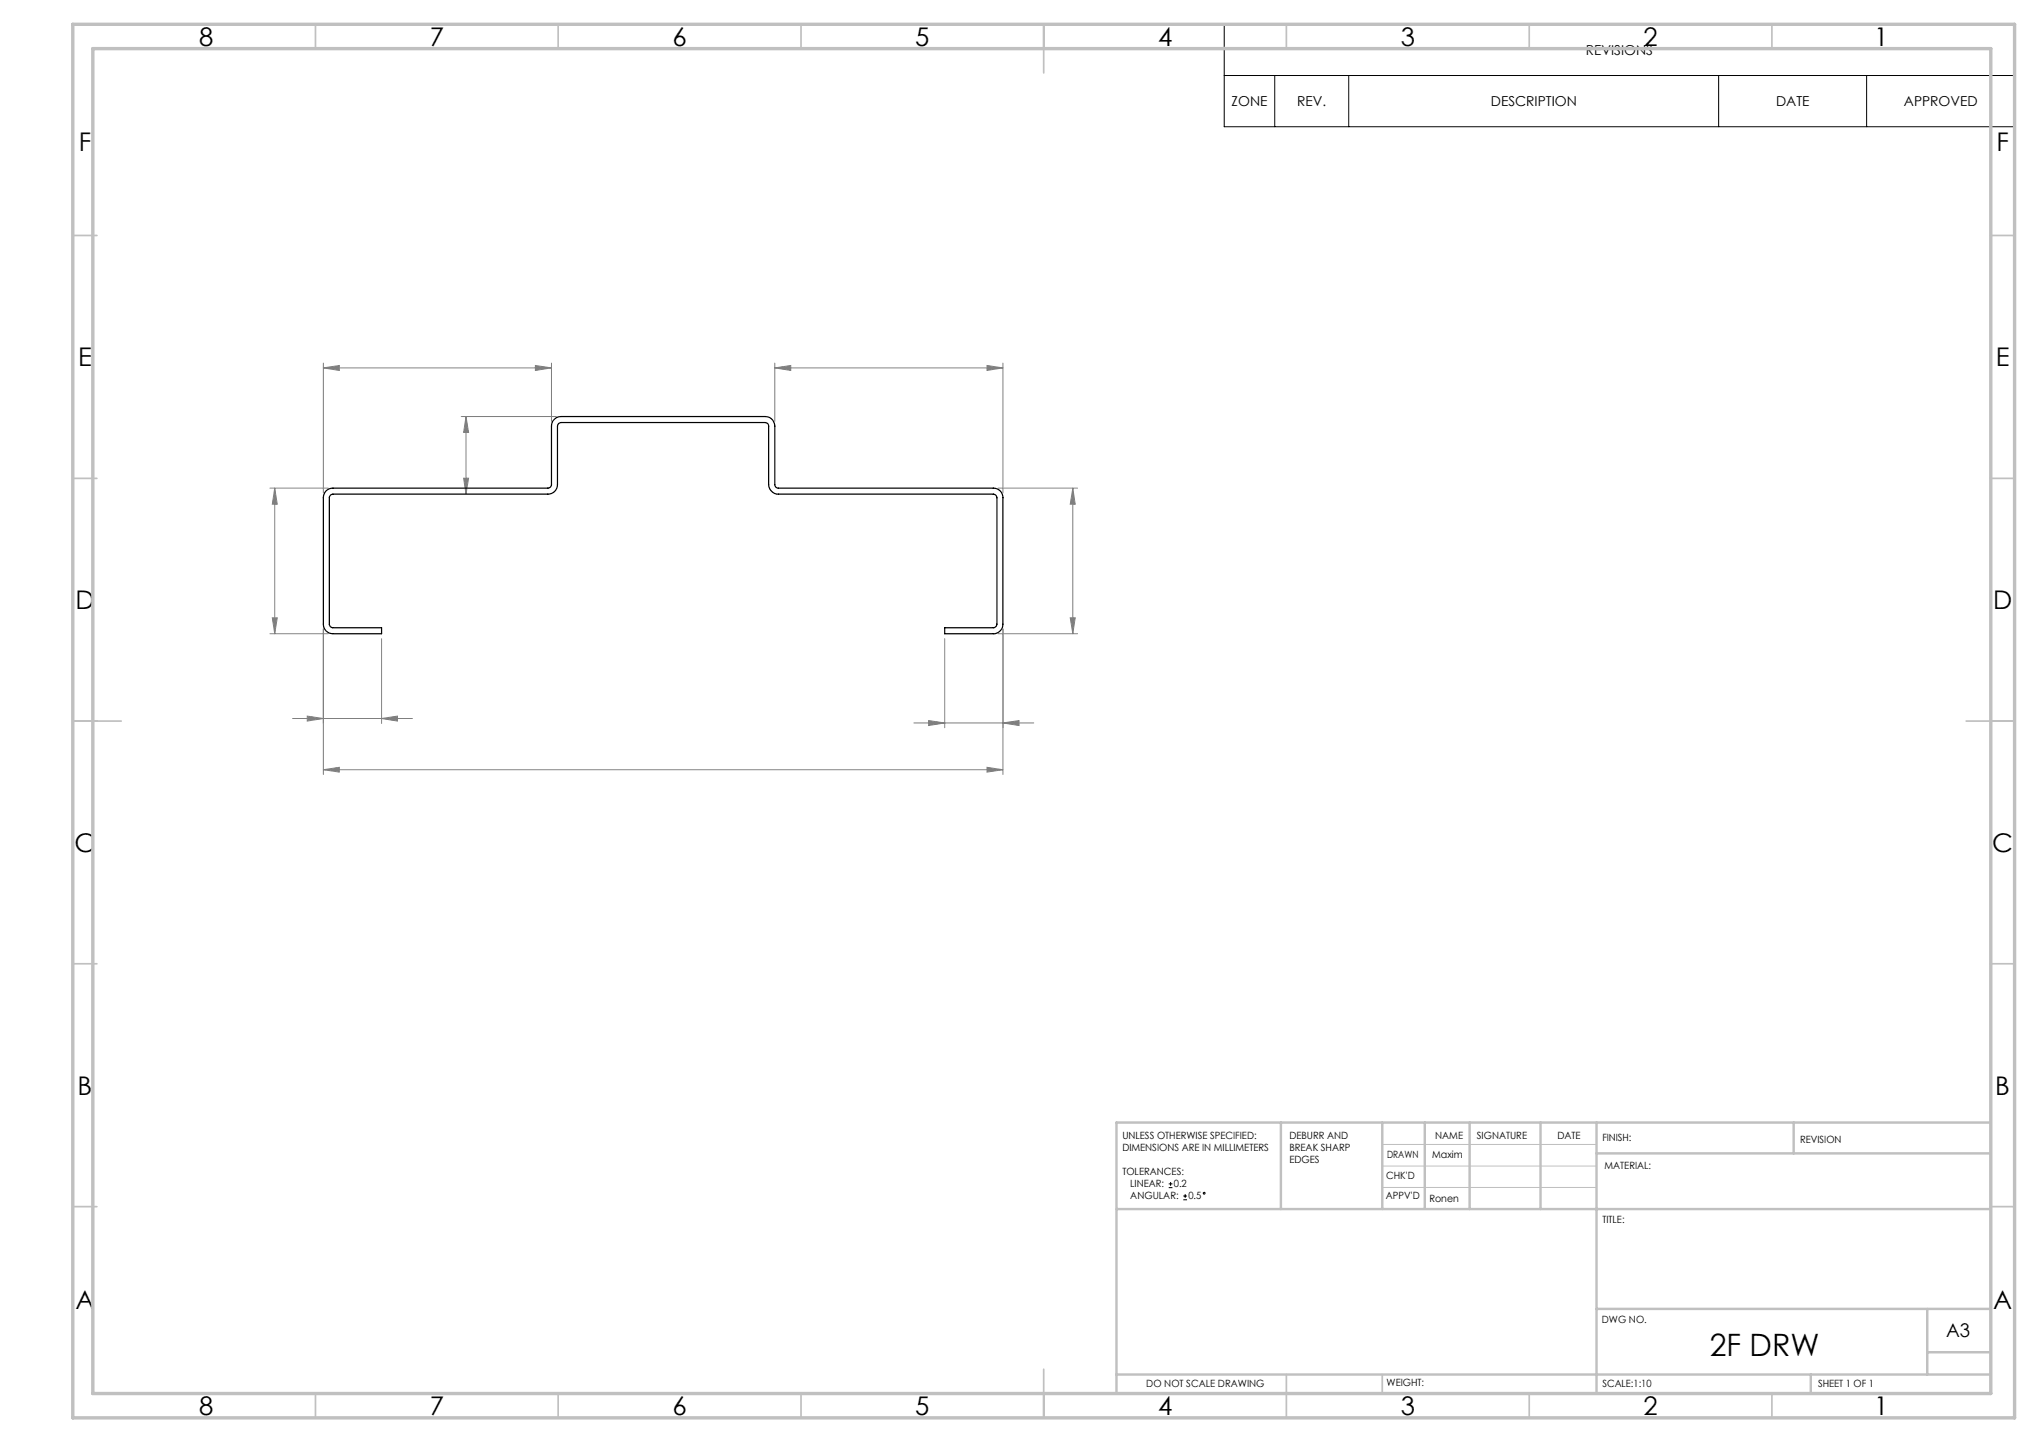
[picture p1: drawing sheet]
<svg xmlns="http://www.w3.org/2000/svg" width="420mm" height="297mm" viewBox="0 0 420 297" stroke-linecap="round" stroke-linejoin="round" font-family="sans-serif">
<g fill="none" stroke="#000" stroke-width=".21">
<path d="M252.2 5h162.8v21.1h-162.8zM252.2 15.6h162.8M262.6 15.6v10.5M277.8 15.6v10.5M354 15.6v10.5M384.5 15.6v10.5M240.7 244.6h.8M240.7 243.8h.8M241.1 243.4v.8M243.7 247.1h.8M243.7 246.3h.8M244.1 246v.7"/>
<circle cx="248.1" cy="245.8" r=".19"/>
</g>
<g fill="none" stroke="#808080" stroke-width=".21">
<path d="M66.6 75.8l3.3-.5v1zM66.6 74.8v26.7M66.6 75.8h47M110.3 75.3l3.3 .5-3.3 .5zM113.6 74.8v12M159.6 75.8l3.3-.5v1zM159.6 74.8v12M159.6 75.8h47M203.3 75.3l3.3 .5-3.3 .5zM206.6 74.8v26.7M95 85.8h19.6M95.5 98.5h1l-.5 3.3z"/>
<path d="M96 85.8v16M96 85.8l.5 3.3h-1zM55.6 100.5h12M56.6 100.5l.5 3.4h-1zM56.6 100.5v30M205.6 100.5h16.4M221 100.5v30M221 100.5l.5 3.4h-1zM55.6 130.5h12M56.1 127.2h1l-.5 3.3zM66.6 129.5v30M78.6 131.5v17.5"/>
<path d="M194.6 131.5v18.4M205.6 130.5h16.4M206.6 129.5v30M220.5 127.2h1l-.5 3.3zM60.3 148h24.6M63.3 147.5l3.3 .5-3.3 .5zM66.6 158.5l3.3-.5v1zM66.6 158.5h140M78.6 148l3.3-.5v1zM188.2 148.9h24.7M191.3 148.4l3.3 .5-3.3 .5zM203.3 158l3.3 .5-3.3 .5z"/>
<path d="M206.6 148.9l3.3-.5v1z"/>
</g>
<path d="M284.7 235.7h44.2M284.7 240.2h44.2M284.7 244.6h44.2" fill="none" stroke="#c0c0c0" stroke-width=".21"/>
<g fill="none" stroke="#c0c0c0" stroke-width=".35">
<path d="M65 5v5M115 5v5M165 5v5M215 5v10M265 5v5M315 5v5M365 5v5M15 48.5h5M410 48.5h5M15 98.5h5M410 98.5h5M15 148.5h10"/>
<path d="M405 148.5h10M15 198.5h5M410 198.5h5M15 248.5h5M410 248.5h5M65 287v5M115 287v5M165 287v5M215 282v10M265 283.1v8.9M284.7 283.1v3.9M315 287v5"/>
<path d="M365 287v5"/>
</g>
<g fill="none" stroke="#c0c0c0" stroke-width=".5">
<path d="M263.8 231.2v17.8M284.7 231.2v17.8M293.5 231.2v17.6M302.7 231.2v17.8M317.3 231.2v17.8M328.9 237.6h81.2M328.9 231.2v55.8M369.5 231.2v6.4M410.1 231.2h-180.1v55.8M230 249h180M328.9 269.6h81.2M397 269.6v13.5"/>
<path d="M397 278.5h13.1M230 283.1h180.1M373 283.1v3.9"/>
</g>
<path d="M15 5h400v287h-400zM19.1 10h391v277h-391z" fill="none" stroke="#c0c0c0" stroke-width=".7"/>
<g fill="#808080">
<path d="M66.6 158.5l3.3-.5v1zM203.3 158l3.3 .5-3.3 .5z"/>
<path d="M78.6 148l3.3-.5v1zM63.3 147.5l3.3 .5-3.3 .5zM206.6 148.9l3.3-.5v1zM191.3 148.4l3.3 .5-3.3 .5zM203.3 75.3l3.3 .5-3.3 .5zM159.6 75.8l3.3-.5v1zM110.3 75.3l3.3 .5-3.3 .5zM66.6 75.8l3.3-.5v1z"/>
<path d="M56.1 127.2h1l-.5 3.3zM56.6 100.5l.5 3.4h-1z"/>
<path d="M220.5 127.2h1l-.5 3.3zM221 100.5l.5 3.4h-1z"/>
<path d="M96 85.8l.5 3.3h-1zM95.5 98.5h1l-.5 3.3z"/>
</g>
<path d="M67.2 101.1a1.91 1.91 0 0 1 1.4-.6h44.3a.72 .72 0 0 0 .7-.7v-12a1.97 1.97 0 0 1 2-2h42a1.97 1.97 0 0 1 2 2v12a.72 .72 0 0 0 .7 .7h44.3a1.93 1.93 0 0 1 2 2v26a1.97 1.97 0 0 1-2 2h-10v-1.2h10a.78 .78 0 0 0 .8-.8v-26a.79 .79 0 0 0-.8-.7h-44.3a2.02 2.02 0 0 1-2-2v-12a.71 .71 0 0 0-.7-.8h-42a.72 .72 0 0 0-.8 .8v12a1.93 1.93 0 0 1-1.9 2h-44.3a.79 .79 0 0 0-.8 .7v26a.72 .72 0 0 0 .8 .8h10v1.2h-10a1.93 1.93 0 0 1-2-2v-26l.1-.7z" fill="none" stroke="#000" stroke-width=".25"/>
<text font-size="6.3" x="352.2" y="279.3">2F DRW</text>
<g font-size="5.3">
<text x="41" y="9.4">8</text>
<text x="88.5" y="9.4">7</text>
<text x="138.5" y="9.4">6</text>
<text x="188.5" y="9.4">5</text>
<text x="238.5" y="9.4">4</text>
<text x="288.5" y="9.4">3</text>
<text x="338.5" y="9.4">2</text>
<text x="386" y="9.4">1</text>
<text x="16.2" y="31.2">F</text>
<text x="411.2" y="31.2">F</text>
<text x="16.1" y="75.4">E</text>
<text x="411.1" y="75.4">E</text>
<text x="15.5" y="125.4">D</text>
<text x="410.5" y="125.4">D</text>
<text x="15.4" y="175.4">C</text>
<text x="410.4" y="175.4">C</text>
<text x="16" y="225.4">B</text>
<text x="411" y="225.4">B</text>
<text x="15.5" y="269.7">A</text>
<text x="410.5" y="269.7">A</text>
<text x="41" y="291.4">8</text>
<text x="88.5" y="291.4">7</text>
<text x="138.5" y="291.4">6</text>
<text x="188.5" y="291.4">5</text>
<text x="238.5" y="291.4">4</text>
<text x="288.5" y="291.4">3</text>
<text x="338.5" y="291.4">2</text>
<text x="386" y="291.4">1</text>
</g>
<text font-size="3.9" x="400.9" y="275.5">A3</text>
<g font-size="2.8">
<text x="326.7" y="11.3">REVISIONS</text>
<text x="253.7" y="21.8">ZONE</text>
<text x="267.2" y="21.8">REV.</text>
<text x="307.1" y="21.8">DESCRIPTION</text>
<text x="365.8" y="21.8">DATE</text>
<text x="392.2" y="21.8">APPROVED</text>
</g>
<g font-size="2.1">
<text x="231.2" y="234.6">UNLESS OTHERWISE SPECIFIED:</text>
<text x="231.2" y="237">DIMENSIONS ARE IN MILLIMETERS</text>
<text x="265.6" y="234.6">DEBURR AND</text>
<text x="265.6" y="237.1">BREAK SHARP</text>
<text x="265.6" y="239.6">EDGES</text>
<text x="285.7" y="238.4">DRAWN</text>
<text x="295" y="238.4">Maxim</text>
<text x="295.6" y="234.5">NAME</text>
<text x="304.2" y="234.5">SIGNATURE</text>
<text x="320.8" y="234.5">DATE</text>
<text x="330.1" y="235">FINISH:</text>
<text x="370.8" y="235.4">REVISION</text>
<text x="231.2" y="242">TOLERANCES:</text>
<text x="232.8" y="244.5">LINEAR:</text>
<text x="241.8" y="244.6">0.2</text>
<text x="285.5" y="242.8">CHK'D</text>
<text x="330.5" y="240.8">MATERIAL:</text>
<text x="232.8" y="247">ANGULAR:</text>
<text x="244.8" y="247.1">0.5</text>
<text x="285.5" y="247.1">APPV'D</text>
<text x="294.4" y="247.5">Ronen</text>
<text x="330.1" y="251.9">TITLE:</text>
<text x="330" y="272.5">DWG NO.</text>
<text x="236.1" y="285.6">DO NOT SCALE DRAWING</text>
<text x="285.6" y="285.5">WEIGHT:</text>
<text x="330.1" y="285.6">SCALE:1:10</text>
<text x="374.5" y="285.6">SHEET 1 OF 1</text>
</g>
</svg>
